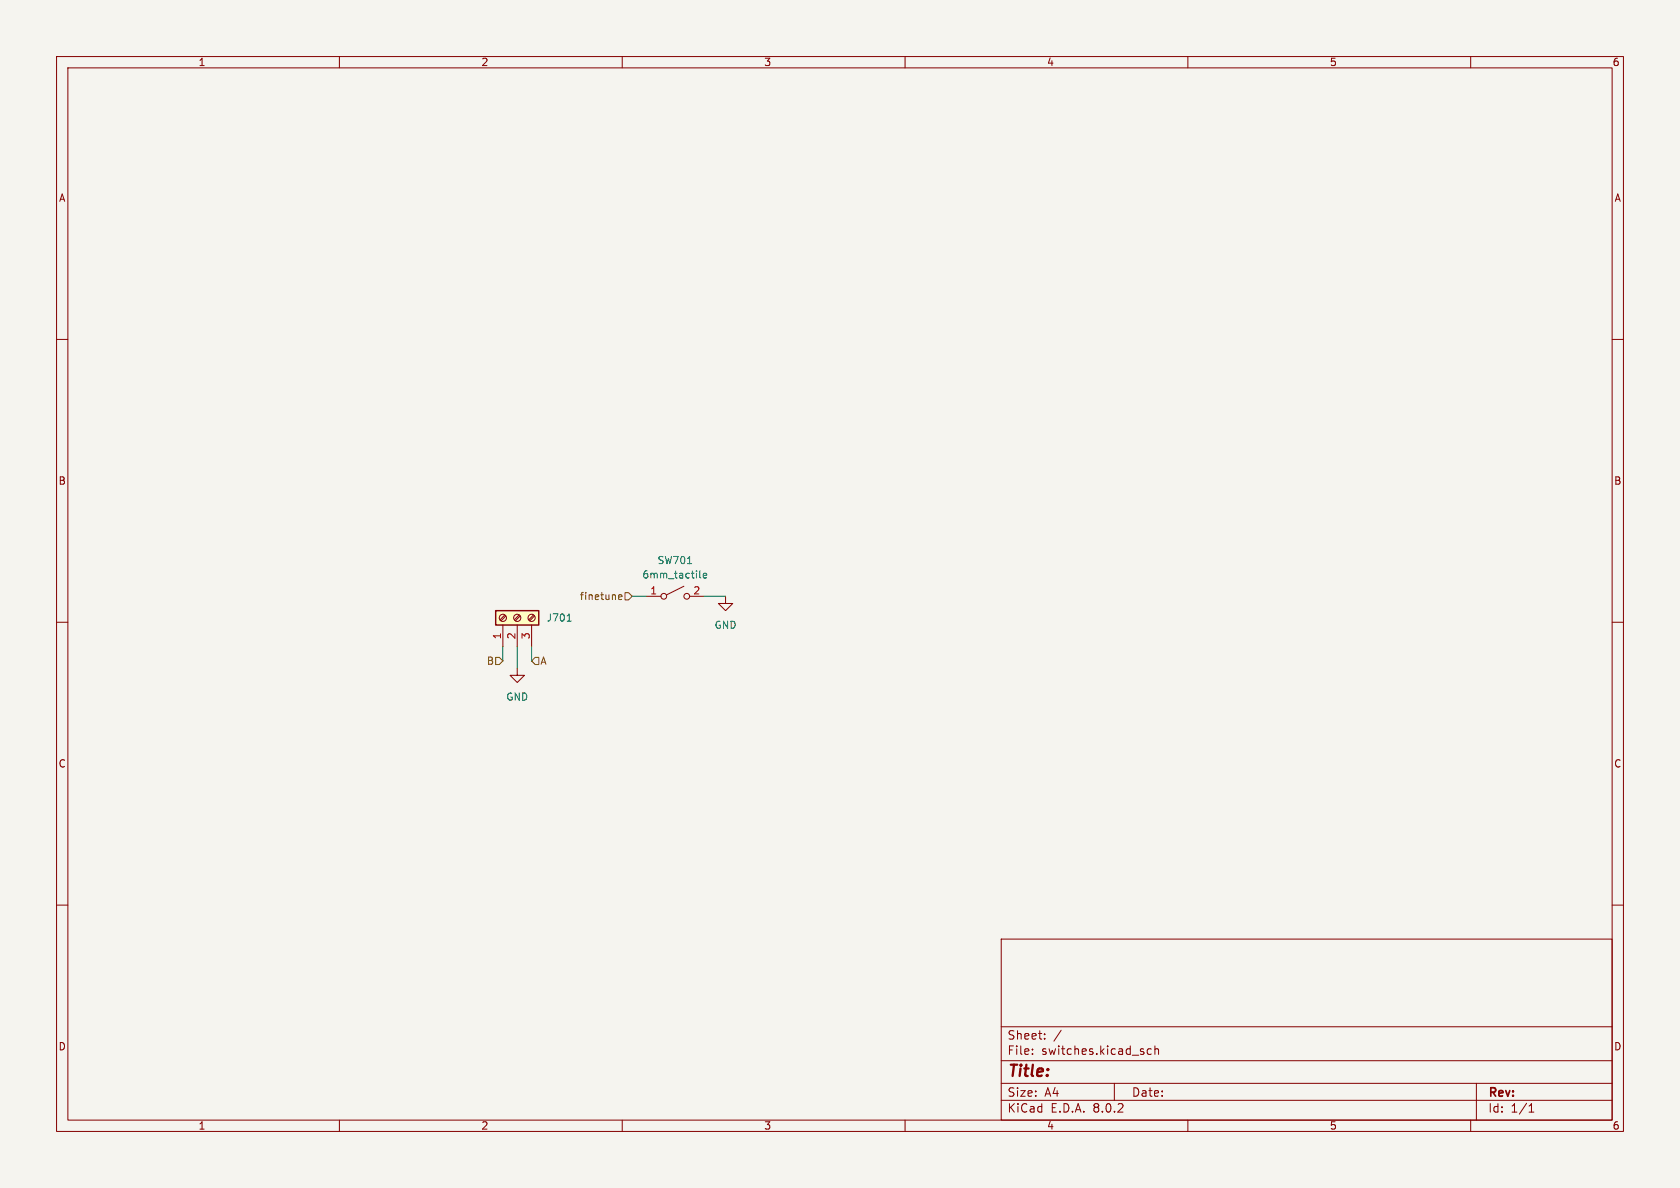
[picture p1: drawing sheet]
(kicad_sch (version 20230121) (generator eeschema)

 (paper "A4")

 (lib_symbols
  (symbol "Connector:Screw_Terminal_01x03" (pin_names (offset 1.016) hide) (in_bom yes) (on_board yes)
   (property "Reference" "J" (at 0 5.08 0) (effects (font (size 1.27 1.27))))
   (property "Value" "Screw_Terminal_01x03" (at 0 -5.08 0) (effects (font (size 1.27 1.27))))
   (property "Footprint" "" (at 0 0 0) (effects (font (size 1.27 1.27)) hide))
   (property "Datasheet" "~" (at 0 0 0) (effects (font (size 1.27 1.27)) hide))
   (symbol "Screw_Terminal_01x03_1_1"
    (rectangle (start -1.27 3.81) (end 1.27 -3.81) (stroke (width 0.254) (type default)) (fill (type background)))
    (circle (center 0 -2.54) (radius 0.635) (stroke (width 0.1524) (type default)) (fill (type none)))
    (polyline (pts (xy -0.5334 -2.2098) (xy 0.3302 -3.048)) (stroke (width 0.1524) (type default)) (fill (type none)))
    (polyline (pts (xy -0.5334 0.3302) (xy 0.3302 -0.508)) (stroke (width 0.1524) (type default)) (fill (type none)))
    (polyline (pts (xy -0.5334 2.8702) (xy 0.3302 2.032)) (stroke (width 0.1524) (type default)) (fill (type none)))
    (polyline (pts (xy -0.3556 -2.032) (xy 0.508 -2.8702)) (stroke (width 0.1524) (type default)) (fill (type none)))
    (polyline (pts (xy -0.3556 0.508) (xy 0.508 -0.3302)) (stroke (width 0.1524) (type default)) (fill (type none)))
    (polyline (pts (xy -0.3556 3.048) (xy 0.508 2.2098)) (stroke (width 0.1524) (type default)) (fill (type none)))
    (circle (center 0 0) (radius 0.635) (stroke (width 0.1524) (type default)) (fill (type none)))
    (circle (center 0 2.54) (radius 0.635) (stroke (width 0.1524) (type default)) (fill (type none)))
    (pin passive line (at -5.08 2.54 0) (length 3.81) (name "Pin_1" (effects (font (size 1.27 1.27)))) (number "1" (effects (font (size 1.27 1.27)))))
    (pin passive line (at -5.08 0 0) (length 3.81) (name "Pin_2" (effects (font (size 1.27 1.27)))) (number "2" (effects (font (size 1.27 1.27)))))
    (pin passive line (at -5.08 -2.54 0) (length 3.81) (name "Pin_3" (effects (font (size 1.27 1.27)))) (number "3" (effects (font (size 1.27 1.27)))))))
  (symbol "custom_kicad_lib_sk:6mm_tactile" (pin_names (offset 0) hide) (in_bom yes) (on_board yes)
   (property "Reference" "SW" (at 0 3.175 0) (effects (font (size 1.27 1.27))))
   (property "Value" "6mm_tactile" (at 0 -2.54 0) (effects (font (size 1.27 1.27))))
   (property "Footprint" "custom_kicad_lib_sk:SW_NO_SILK" (at 0 -5.08 0) (effects (font (size 1.27 1.27)) hide))
   (property "Datasheet" "~" (at 0 0 0) (effects (font (size 1.27 1.27)) hide))
   (symbol "6mm_tactile_0_0"
    (circle (center -2.032 0) (radius 0.508) (stroke (width 0) (type default)) (fill (type none)))
    (polyline (pts (xy -1.524 0.254) (xy 1.524 1.778)) (stroke (width 0) (type default)) (fill (type none)))
    (circle (center 2.032 0) (radius 0.508) (stroke (width 0) (type default)) (fill (type none))))
   (symbol "6mm_tactile_1_1"
    (pin passive line (at -5.08 0 0) (length 2.54) (name "A" (effects (font (size 1.27 1.27)))) (number "1" (effects (font (size 1.27 1.27)))))
    (pin passive line (at 5.08 0 180) (length 2.54) (name "B" (effects (font (size 1.27 1.27)))) (number "2" (effects (font (size 1.27 1.27)))))))
  (symbol "power:GND" (power) (pin_names (offset 0)) (in_bom yes) (on_board yes)
   (property "Reference" "#PWR" (at 0 -6.35 0) (effects (font (size 1.27 1.27)) hide))
   (property "Value" "GND" (at 0 -3.81 0) (effects (font (size 1.27 1.27))))
   (property "Footprint" "" (at 0 0 0) (effects (font (size 1.27 1.27)) hide))
   (property "Datasheet" "" (at 0 0 0) (effects (font (size 1.27 1.27)) hide))
   (symbol "GND_0_1"
    (polyline (pts (xy 0 0) (xy 0 -1.27) (xy 1.27 -1.27) (xy 0 -2.54) (xy -1.27 -1.27) (xy 0 -1.27)) (stroke (width 0) (type default)) (fill (type none))))
   (symbol "GND_1_1"
    (pin power_in line (at 0 0 270) (length 0) hide (name "GND" (effects (font (size 1.27 1.27)))) (number "1" (effects (font (size 1.27 1.27))))))))


 (wire (pts (xy 124.46 105.41) (xy 128.27 105.41)) (stroke (width 0) (type default)))
 (wire (pts (xy 91.44 114.3) (xy 91.44 118.11)) (stroke (width 0) (type default)))
 (wire (pts (xy 93.98 116.84) (xy 93.98 114.3)) (stroke (width 0) (type default)))
 (wire (pts (xy 111.76 105.41) (xy 114.3 105.41)) (stroke (width 0) (type default)))
 (wire (pts (xy 88.9 116.84) (xy 88.9 114.3)) (stroke (width 0) (type default)))

 (hierarchical_label "finetune" (shape input) (at 111.76 105.41 180) (fields_autoplaced) (effects (font (size 1.27 1.27)) (justify right)))
 (hierarchical_label "B" (shape input) (at 88.9 116.84 180) (fields_autoplaced) (effects (font (size 1.27 1.27)) (justify right)))
 (hierarchical_label "A" (shape input) (at 93.98 116.84 0) (fields_autoplaced) (effects (font (size 1.27 1.27)) (justify left)))

 (symbol (lib_id "power:GND") (at 91.44 118.11 0) (unit 1) (in_bom yes) (on_board yes) (dnp no) (fields_autoplaced)
  (property "Reference" "#PWR0701" (at 91.44 124.46 0) (effects (font (size 1.27 1.27)) hide))
  (property "Value" "GND" (at 91.44 123.19 0) (effects (font (size 1.27 1.27))))
  (property "Footprint" "" (at 91.44 118.11 0) (effects (font (size 1.27 1.27)) hide))
  (property "Datasheet" "" (at 91.44 118.11 0) (effects (font (size 1.27 1.27)) hide)) (pin "1"))

 (symbol (lib_id "custom_kicad_lib_sk:6mm_tactile") (at 119.38 105.41 0) (unit 1) (in_bom yes) (on_board yes) (dnp no) (fields_autoplaced)
  (property "Reference" "SW701" (at 119.38 99.06 0) (effects (font (size 1.27 1.27))))
  (property "Value" "6mm_tactile" (at 119.38 101.6 0) (effects (font (size 1.27 1.27))))
  (property "Footprint" "Button_Switch_THT:SW_PUSH_6mm" (at 119.38 110.49 0) (effects (font (size 1.27 1.27)) hide))
  (property "Datasheet" "~" (at 119.38 105.41 0) (effects (font (size 1.27 1.27)) hide)) (pin "1") (pin "2"))

 (symbol (lib_id "power:GND") (at 128.27 105.41 0) (unit 1) (in_bom yes) (on_board yes) (dnp no) (fields_autoplaced)
  (property "Reference" "#PWR0702" (at 128.27 111.76 0) (effects (font (size 1.27 1.27)) hide))
  (property "Value" "GND" (at 128.27 110.49 0) (effects (font (size 1.27 1.27))))
  (property "Footprint" "" (at 128.27 105.41 0) (effects (font (size 1.27 1.27)) hide))
  (property "Datasheet" "" (at 128.27 105.41 0) (effects (font (size 1.27 1.27)) hide)) (pin "1"))

 (symbol (lib_id "Connector:Screw_Terminal_01x03") (at 91.44 109.22 90) (unit 1) (in_bom yes) (on_board yes) (dnp no) (fields_autoplaced)
  (property "Reference" "J701" (at 96.52 109.22 90) (effects (font (size 1.27 1.27)) (justify right)))
  (property "Value" "Screw_Terminal_01x03" (at 86.36 107.95 90) (effects (font (size 1.27 1.27)) (justify left) hide))
  (property "Footprint" "TerminalBlock_Phoenix:TerminalBlock_Phoenix_MKDS-1,5-3-5.08_1x03_P5.08mm_Horizontal" (at 91.44 109.22 0) (effects (font (size 1.27 1.27)) hide))
  (property "Datasheet" "~" (at 91.44 109.22 0) (effects (font (size 1.27 1.27)) hide)) (pin "1") (pin "2") (pin "3")))
